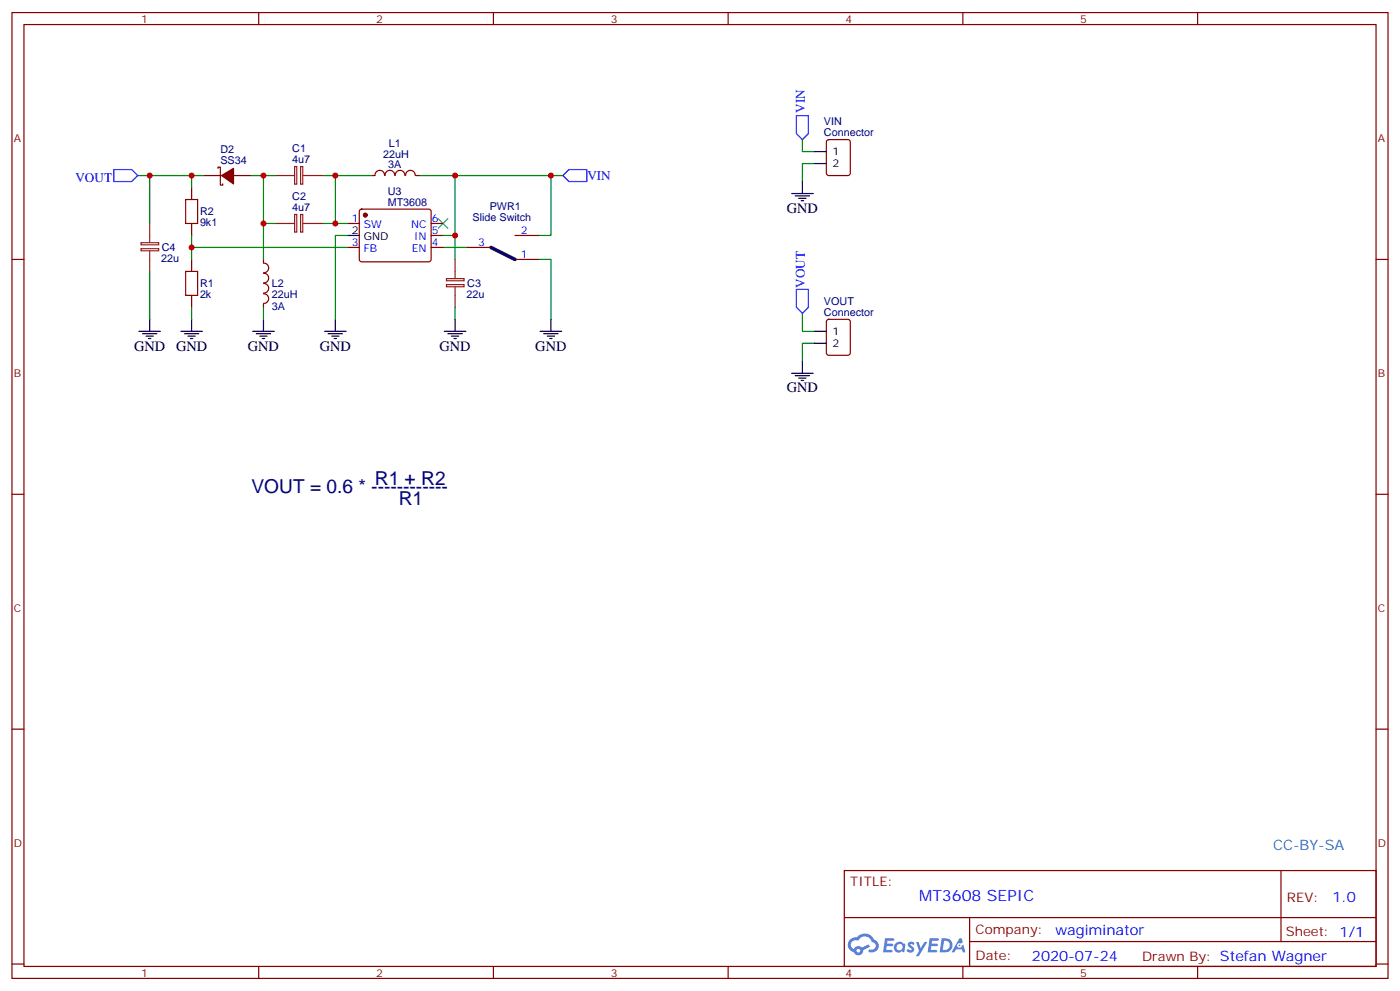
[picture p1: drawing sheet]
<svg xmlns="http://www.w3.org/2000/svg" width="412mm" height="292mm" viewBox="0 0 412 292" stroke-linecap="round" stroke-linejoin="round" font-family="sans-serif">
<g fill="none" stroke="#870000" stroke-width=".35">
<path d="M3.5 3.7h405.4v284.3h-405.4zM7.1 7.2h398.2v277.3h-398.2zM76.2 3.7v3.5M145.3 3.7v3.5M214.5 3.7v3.5M283.6 3.7v3.5M352.8 3.7v3.5M3.5 76.4h3.6M405.3 76.4h3.6M3.5 145.5h3.6M405.3 145.5h3.6M3.5 214.7h3.6"/>
<path d="M405.3 214.7h3.6M248.7 256.3h156.6v28.2h-156.6zM377.3 256.3v20.9M248.7 270.1h156.5M285.6 277.2h119.6M285.6 270.1v14.2M3.5 283.8h3.6M76.2 284.5v3.5M145.3 284.5v3.5M214.5 284.5v3.5M283.6 284.5v3.5M352.8 284.5v3.5"/>
<path d="M405.3 283.8h3.6"/>
</g>
<g fill="#5487ff">
<path d="M267.7 277.5a1.22 1.22 0 0 1 1.7 .2l-.4 .6a.47 .47 0 0 0-.3-.4 .47 .47 0 0 0-.5 .2l.1 .2a1.14 1.14 0 0 1 .8 1.8 1.14 1.14 0 0 1-1.9 0l-.2-.2 .5-.6 .7 .5a.29 .29 0 0 0 .3-.3 .29 .29 0 0 0-.2-.3 1.04 1.04 0 0 1-.6-1.7z"/>
<path d="M260.7 276.2h2.4l.3 .2-.2 .5-1.8 .1-.1 .8h1.5l.3 .4-.3 .4h-1.6l-.2 1.1h1.7l.2 .3-.2 .3-2.6 .1z"/>
<path d="M273.8 276.2h2.4l.3 .2-.1 .5-1.8 .1-.2 .8h1.6l.3 .4-.4 .4-1.6-.1-.1 1.1 1.7 .1 .2 .3-.2 .3-2.6 .1z"/>
<path d="M282.6 276.2h.7l.3 1.3-.6 .3a.69 .69 0 0 0-1 .3 .69 .69 0 0 0 .4 .9 .69 .69 0 0 0 .9-.6l.5-.2 .6 2.2h-.8l-.2-.9h-1.8l-.5 .9h-.8z"/>
<path d="M269.8 277.3h.8l.6 1.8 1.1-1.8h.9l-2.6 4.2h-.8l.9-1.5z"/>
<path d="M277.4 276.2l-.6 4.2h1.3a2.11 2.11 0 0 0 2.5-2.1 2.11 2.11 0 0 0-2.5-2.1zM278.1 277a1.39 1.39 0 0 1 1.7 1.4 1.39 1.39 0 0 1-1.8 1.2h-.3z"/>
<path d="M263.7 277.8a1.54 1.54 0 0 0-.1 2.2 1.54 1.54 0 0 0 2.2 .1l.6 .3 .3-2.3-.2-.3h-.4a1.49 1.49 0 0 0-2.4 0zM264 278.8a.94 .94 0 0 1 1.8 0 .94 .94 0 0 1-1.8 0z"/>
<path d="M250.4 276.6a2.18 2.18 0 0 0 1.1 3.7 1.44 1.44 0 0 0 1.6 .9 1.44 1.44 0 0 0 1.2-1.4l2-1.1-.5-.7-1.9 1a1.47 1.47 0 0 0-2.4 .4 1.39 1.39 0 0 1-.7-1.9 1.39 1.39 0 0 1 2-.5 2.12 2.12 0 0 1 2.2-1.3 2.12 2.12 0 0 1 1.9 1.7 1.14 1.14 0 0 1 1.1 1.4 1.14 1.14 0 0 1-1.7 .7 .43 .43 0 0 0-.5 .4 .43 .43 0 0 0 .4 .5 1.98 1.98 0 0 0 2.5-1.2 1.98 1.98 0 0 0-1.2-2.6 3.1 3.1 0 0 0-5.3-.6l-.9 .1zM252.3 279.9a.55 .55 0 0 1 1.1 0 .55 .55 0 0 1-1.1 0z"/>
<circle cx="282.6" cy="278.3" r=".26"/>
</g>
<g fill="none" stroke="#008700" stroke-width=".35">
<path d="M40.6 51.7h19.4M44.1 51.7v14.1M56.4 51.7v3.5M74.1 51.7h7M77.6 51.7v24.7M95.2 51.7h14.2M98.8 51.7v14.1h3.5M123.5 51.7h42.3M134.1 51.7v17.6h-3.6M162.3 51.7v17.6h-3.6M236.4 41.1v3.5h3.5M239.9 48.2h-3.5v5.2"/>
<path d="M44.1 79.9v14.1M56.4 72.8h45.9M56.4 69.3v7.1M77.6 65.8h3.5M95.2 65.8h3.6M102.3 69.3h-3.5v24.7M130.5 72.8h7.1M134.1 69.3v7.1M158.7 76.4h3.6v17.6M56.4 90.5v3.5M77.6 90.5v3.5M134.1 90.5v3.5"/>
<path d="M236.4 92.3v5.2h3.5M239.9 101.1h-3.5v5.3"/>
</g>
<g fill="none" stroke="#000" stroke-width=".35">
<path d="M233.2 57h6.3M234.2 57.7h4.3M235.3 58.4h2.1M236 59.1h.7M236.4 53.4v3.6M239.9 44.6h3.5M239.9 48.2h3.5M102.3 69.3h3.5M40.9 97.5h6.4M42 98.2h4.2M43 99h2.2M43.7 99.7h.7"/>
<path d="M44.1 94v3.5M53.3 97.5h6.3M54.3 98.2h4.3M55.4 99h2.1M56.1 99.7h.7M56.4 94v3.5M74.4 97.5h6.4M75.5 98.2h4.2M76.6 99h2.1M77.3 99.7h.7M77.6 94v3.5M95.6 97.5h6.4"/>
<path d="M96.7 98.2h4.2M97.7 99h2.1M98.4 99.7h.7M98.8 94v3.5M130.9 97.5h6.3M131.9 98.2h4.3M133 99h2.1M133.7 99.7h.7M134.1 94v3.5M159.1 97.5h6.4M160.2 98.2h4.2M161.2 99h2.1"/>
<path d="M161.9 99.7h.7M162.3 94v3.5M239.9 97.5h3.5M233.2 109.9h6.3M234.2 110.6h4.3M235.3 111.3h2.1M236 112h.7M236.4 106.4v3.5M239.9 101.1h3.5"/>
</g>
<path d="M234.6 34h3.5v5.3l-1.7 1.8-1.8-1.8zM33.5 49.9h5.3l1.8 1.8-1.8 1.7h-5.3zM165.8 51.7l1.8-1.8h5.3v3.5h-5.3zM234.6 85.2h3.5v5.3l-1.7 1.8-1.8-1.8z" fill="none" stroke="#00f" stroke-width=".35"/>
<g fill="none" stroke="#870000" stroke-width=".35">
<path d="M56.4 55.2v3.5M60 51.7h5.3M64.2 49.6v-.4h.7v5.3h.7v-.3M68.8 51.7h5.3M109.4 51.7h1M110.5 51.7a1.41 1.41 0 0 1 1.4-1.5 1.41 1.41 0 0 1 1.4 1.5M113.5 51.7a1.41 1.41 0 0 1 1.4-1.5 1.41 1.41 0 0 1 1.4 1.5M116.4 51.7a1.41 1.41 0 0 1 1.4-1.5 1.41 1.41 0 0 1 1.4 1.5M119.5 51.7a1.41 1.41 0 0 1 1.4-1.5 1.41 1.41 0 0 1 1.4 1.5M122.4 51.7h1.1M243.7 41.3l.4-.2h5.7l.6 .4 .1 9.5-.5 .6-5.9 .1-.6-.5-.1-9.4zM56.4 65.8v3.5"/>
<path d="M56.4 76.4v3.5M77.6 76.4v1M77.6 77.5a1.41 1.41 0 0 1 1.5 1.4 1.41 1.41 0 0 1-1.5 1.4M102.3 72.8h3.5M102.3 65.8h3.5M106.1 61.8l.4-.2h19.8l.5 .2 .2 .5-.1 14.4-.6 .4-20-.1-.5-.6v-14.1zM127 69.3h3.5M127 72.8h3.5M127 65.8h3.5M137.6 72.8h7M151.7 76.4h7M151.7 69.3h7"/>
<path d="M56.4 87v3.5M77.6 89.4v1.1M77.6 86.5a1.41 1.41 0 0 1 1.5 1.4 1.41 1.41 0 0 1-1.5 1.4M77.6 83.5a1.41 1.41 0 0 1 1.5 1.4 1.41 1.41 0 0 1-1.5 1.4M77.6 80.5a1.41 1.41 0 0 1 1.5 1.4 1.41 1.41 0 0 1-1.5 1.4M243.7 94.2l.4-.2h5.7l.6 .4 .1 9.5-.5 .6-5.9 .1-.6-.5-.1-9.4z"/>
</g>
<path d="M144.6 72.8l7.1 3.6" fill="none" stroke="#000" stroke-width="1.1"/>
<path d="M129.1 64.4l2.8 2.8M131.9 64.4l-2.8 2.8" fill="none" stroke="#3c3" stroke-width=".35"/>
<g fill="#870000" stroke="#870000" stroke-width=".35">
<path d="M65.3 51.7l3.5-2.1v4.6z"/>
<circle cx="107.6" cy="63.3" r=".53"/>
</g>
<path d="M54.7 58.7h3.5v7.1h-3.5zM54.7 79.9h3.5v7.1h-3.5z" fill="none" stroke="#a10000" stroke-width=".35"/>
<g fill="none" stroke="#8c2424" stroke-width=".35">
<path d="M81.1 51.7h5.7M86.8 49h.6v5.2h-.6zM88.5 49h.7v5.2h-.7zM89.3 51.7h5.9M41.6 73.2h5.1v.6h-5.1zM41.6 71.4h5.1v.7h-5.1zM44.1 65.8v5.6M44.1 73.9v6M81.1 65.8h5.7M86.8 63.1h.6v5.2h-.6zM88.5 63.1h.7v5.2h-.7zM89.3 65.8h5.9"/>
<path d="M134.1 76.4v5.6M131.5 83.8h5.2v.6h-5.2zM131.5 82h5.2v.7h-5.2zM134.1 84.5v6"/>
</g>
<g fill="#c00">
<circle cx="56.4" cy="72.8" r=".88"/>
<circle cx="44.1" cy="51.7" r=".88"/>
<circle cx="56.4" cy="51.7" r=".88"/>
<circle cx="98.8" cy="51.7" r=".88"/>
<circle cx="134.1" cy="51.7" r=".88"/>
<circle cx="134.1" cy="69.3" r=".88"/>
<circle cx="162.3" cy="51.7" r=".88"/>
<circle cx="98.8" cy="65.8" r=".88"/>
<circle cx="77.6" cy="51.7" r=".88"/>
<circle cx="77.6" cy="65.8" r=".88"/>
</g>
<g font-size="5.6" fill="#000080">
<text x="110.4" y="142.7">R1 + R2</text>
<text x="74.1" y="145.2">VOUT = 0.6 * ------------</text>
<text x="117.5" y="148.7">R1</text>
</g>
<text font-size="4.6" fill="#00f" x="270.8" y="265.3">MT3608 SEPIC</text>
<g font-size="4.2">
<text x="231.8" y="62.6">GND</text>
<text x="39.5" y="103.2">GND</text>
<text x="51.9" y="103.2">GND</text>
<text x="73" y="103.2">GND</text>
<text x="94.2" y="103.2">GND</text>
<text x="129.5" y="103.2">GND</text>
<text x="157.7" y="103.2">GND</text>
<text x="231.8" y="115.5">GND</text>
</g>
<text font-size="4.2" fill="#0099b0" x="375" y="250.3">CC-BY-SA</text>
<g font-size="4.2" fill="#00f">
<text x="392.5" y="265.6">1.0</text>
<text x="310.9" y="275.1">wagiminator</text>
<text x="304" y="282.9">2020-07-24</text>
</g>
<g font-size="3.9" fill="#00f">
<text x="237.1" y="33.3" transform="rotate(-90 237.1 33.3)">VIN</text>
<text x="22.2" y="53.4">VOUT</text>
<text x="173" y="52.9">VIN</text>
<text x="237.1" y="84.7" transform="rotate(-90 237.1 84.7)">VOUT</text>
</g>
<g font-size="3.9" fill="#800">
<text x="250.5" y="260.9">TITLE:</text>
<text x="379.1" y="265.6">REV:</text>
<text x="287.4" y="275.1">Company:</text>
<text x="378.7" y="275.7">Sheet: 1/1</text>
<text x="287.4" y="282.8">Date:</text>
<text x="336.4" y="282.8">Drawn By: Stefan Wagner</text>
</g>
<g font-size="3.2" fill="#800">
<text x="41.6" y="6.7">1</text>
<text x="110.8" y="6.7">2</text>
<text x="179.9" y="6.7">3</text>
<text x="249.1" y="6.7">4</text>
<text x="318.2" y="6.7">5</text>
<text x="4.1" y="41.8">A</text>
<text x="405.9" y="41.8">A</text>
<text x="4.1" y="110.9">B</text>
<text x="405.9" y="110.9">B</text>
<text x="4.1" y="180.1">C</text>
<text x="405.9" y="180.1">C</text>
<text x="4.1" y="249.2">D</text>
<text x="405.9" y="249.2">D</text>
<text x="41.6" y="287.5">1</text>
<text x="110.8" y="287.5">2</text>
<text x="179.9" y="287.5">3</text>
<text x="249.1" y="287.5">4</text>
<text x="318.2" y="287.5">5</text>
</g>
<g font-size="3.2" fill="#000080">
<text x="242.7" y="40">Connector</text>
<text x="242.7" y="36.8">VIN</text>
<text x="64.9" y="44.9">D2</text>
<text x="86.1" y="48">4u7</text>
<text x="86.1" y="44.9">C1</text>
<text x="112.9" y="46.5">22uH</text>
<text x="114.6" y="43.3">L1</text>
<text x="64.9" y="48.2">SS34</text>
<text x="114.3" y="49.6">3A</text>
<text x="86.1" y="59">C2</text>
<text x="114.2" y="57.3">U3</text>
<text x="58.9" y="63.4">R2</text>
<text x="86.1" y="62.1">4u7</text>
<text x="114.2" y="60.5">MT3608</text>
<text x="139.2" y="65.2">Slide Switch</text>
<text x="144.3" y="61.7">PWR1</text>
<text x="58.9" y="66.6">9k1</text>
<text x="47.4" y="77.2">22u</text>
<text x="47.6" y="74">C4</text>
<text x="58.9" y="87.8">2k</text>
<text x="58.9" y="84.6">R1</text>
<text x="80.1" y="87.7">22uH</text>
<text x="80.1" y="84.6">L2</text>
<text x="137.4" y="87.8">22u</text>
<text x="137.7" y="84.6">C3</text>
<text x="242.7" y="89.7">VOUT</text>
<text x="80.1" y="91.2">3A</text>
<text x="242.7" y="93">Connector</text>
</g>
<g font-size="3.2">
<text x="245.2" y="45.7">1</text>
<text x="245.2" y="49.2">2</text>
<text x="103.6" y="69">2</text>
<text x="107.1" y="70.7">GND</text>
<text x="245.2" y="98.6">1</text>
<text x="245.2" y="102.1">2</text>
</g>
<g font-size="3.2" fill="#00f">
<text x="103.6" y="65.4">1</text>
<text x="127.2" y="65.4">6</text>
<text x="107.1" y="67.2">SW</text>
<text x="121.1" y="67.2">NC</text>
<text x="122" y="70.7">IN</text>
<text x="127.2" y="69">5</text>
<text x="153.5" y="69">2</text>
<text x="103.6" y="72.5">3</text>
<text x="107.1" y="74.3">FB</text>
<text x="121.3" y="74.3">EN</text>
<text x="127.2" y="72.5">4</text>
<text x="140.9" y="72.5">3</text>
<text x="153.5" y="76">1</text>
</g>
</svg>
